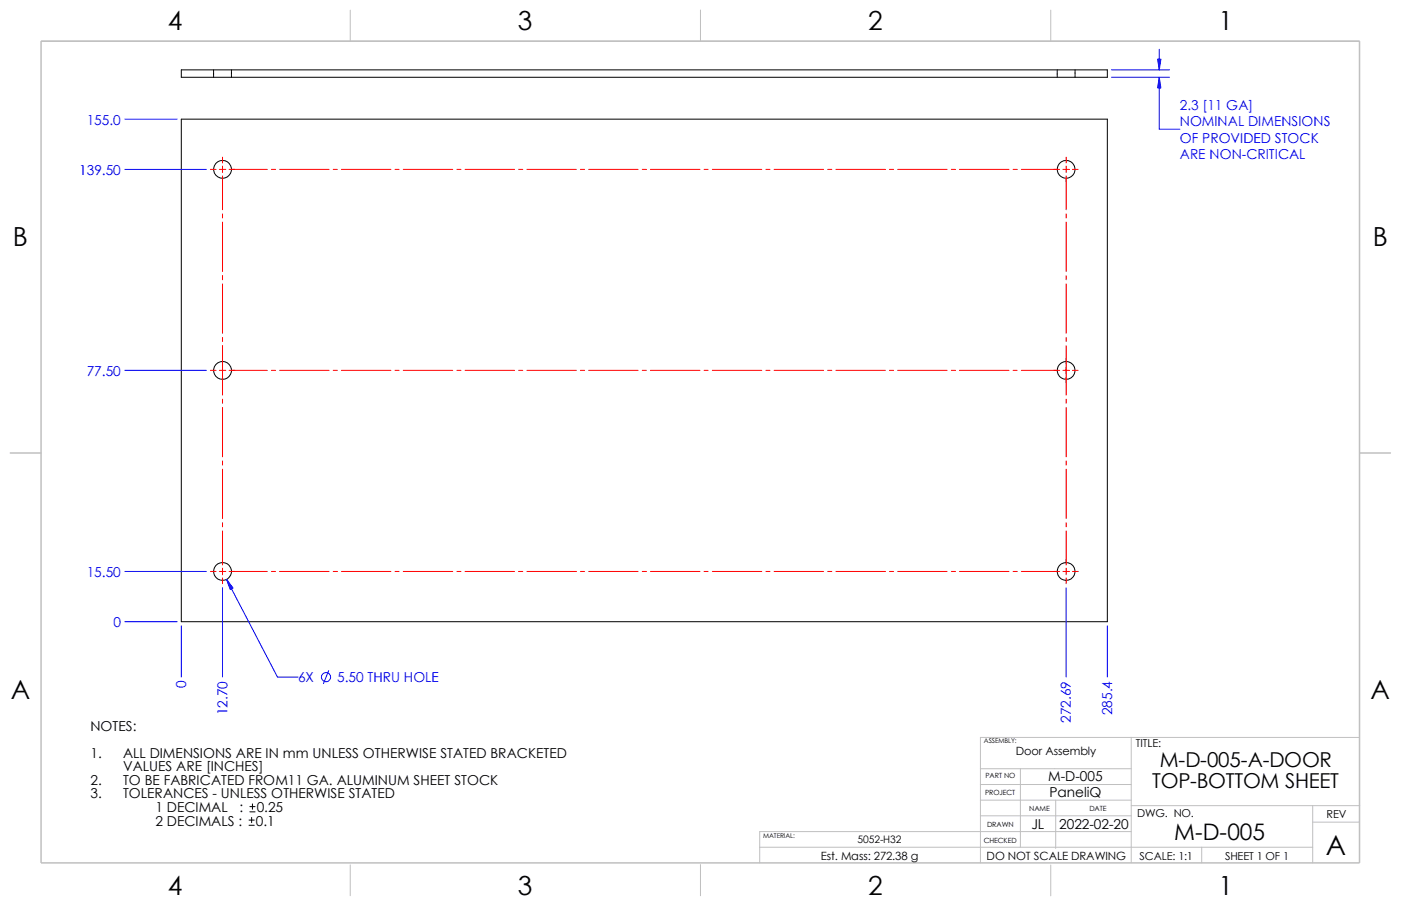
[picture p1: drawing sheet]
<svg xmlns="http://www.w3.org/2000/svg" width="432mm" height="279mm" viewBox="0 0 432 279" stroke-linecap="round" stroke-linejoin="round" font-family="sans-serif">
<g fill="none" stroke="#c0c0c0" stroke-width=".31">
<path d="M12.7 12.7h406.3M107.9 3.1v9.6M215.9 3.1v9.6M323.8 3.1v9.6M3.1 139.7h9.6M419.1 139.7h9.5M302.2 237.1h46.5M314.5 237.1v24.2M348.7 227.4v38.7M419 227.4h-116.8v38.7M302.2 246.8h46.5M302.2 251.6h46.5"/>
<path d="M302.2 241.9h46.5M325.4 246.8v14.9M348.7 248.5h70.4M348.7 256.5h-114.6v9.6M404.6 248.5v17.6M404.6 253.5h14.4M107.9 266.7v9.5M215.9 266.7v9.5M234.1 261.3h170.5M323.8 266.7v9.6M370.4 261.3v4.8"/>
</g>
<path d="M12.7 12.7h406.3v253.4h-406.3z" fill="none" stroke="#c0c0c0" stroke-width=".47"/>
<g fill="none" stroke="#000" stroke-width=".31">
<path d="M55.9 21.5h285.4v2.3h-285.4zM55.9 36.7h285.4v155h-285.4zM65.8 21.5v2.3M71.3 21.5v2.3M325.8 21.5v2.3M331.3 21.5v2.3M76.8 254.5h1.6M76.8 252.9h1.6M77 250.4h1.6M77 248.8h1.6M77.6 252.1v1.6M77.8 247.9v1.7"/>
<circle cx="68.6" cy="52.2" r="2.74"/>
<circle cx="328.6" cy="52.2" r="2.74"/>
<circle cx="68.6" cy="114.2" r="2.75"/>
<circle cx="328.6" cy="114.2" r="2.75"/>
<circle cx="68.6" cy="176.2" r="2.74"/>
<circle cx="328.6" cy="176.2" r="2.74"/>
</g>
<g fill="none" stroke="#f00" stroke-width=".31">
<path d="M64.9 52.2h1.7M67.6 52.2h2M68.6 48.5v1.7M68.6 51.2v2M68.6 54.2v10.5M70.6 52.2h11.8M83.7 52.2h1.2M86.2 52.2h15.2M102.7 52.2h1.3M105.2 52.2h15.3M121.8 52.2h1.2M124.3 52.2h15.2"/>
<path d="M140.8 52.2h1.3M143.3 52.2h15.3M159.9 52.2h1.2M162.4 52.2h15.2M178.9 52.2h1.3M181.4 52.2h15.3M198 52.2h1.2M200.5 52.2h15.2M217 52.2h1.3M219.5 52.2h15.3M236.1 52.2h1.2M238.6 52.2h15.2"/>
<path d="M255.1 52.2h1.3M257.6 52.2h15.3M274.2 52.2h1.2M276.7 52.2h15.2M293.2 52.2h1.3M295.7 52.2h15.3M312.3 52.2h1.2M314.8 52.2h11.8M327.6 52.2h2M328.6 48.5v1.7M328.6 51.2v2M328.6 54.2v10.5"/>
<path d="M330.6 52.2h1.7M68.6 66v1.2M68.6 68.5v15.2M328.6 66v1.2M328.6 68.5v15.2M68.6 85v1.3M68.6 87.5v15.3M328.6 85v1.3M328.6 87.5v15.3M64.9 114.2h1.7M67.6 114.2h2M68.6 104.1v1.2"/>
<path d="M68.6 106.6v15.2M70.6 114.2h11.8M83.7 114.2h1.2M86.2 114.2h15.2M102.7 114.2h1.3M105.2 114.2h15.3M121.8 114.2h1.2M124.3 114.2h15.2M140.8 114.2h1.3M143.3 114.2h15.3M159.9 114.2h1.2M162.4 114.2h15.2"/>
<path d="M178.9 114.2h1.3M181.4 114.2h15.3M198 114.2h1.2M200.5 114.2h15.2M217 114.2h1.3M219.5 114.2h15.3M236.1 114.2h1.2M238.6 114.2h15.2M255.1 114.2h1.3M257.6 114.2h15.3M274.2 114.2h1.2M276.7 114.2h15.2"/>
<path d="M293.2 114.2h1.3M295.7 114.2h15.3M312.3 114.2h1.2M314.8 114.2h11.8M327.6 114.2h2M328.6 104.1v1.2M328.6 106.6v15.2M330.6 114.2h1.7M68.6 123.1v1.3M68.6 125.6v15.3M328.6 123.1v1.3M328.6 125.6v15.3"/>
<path d="M68.6 142.2v1.2M68.6 144.7v15.2M328.6 142.2v1.2M328.6 144.7v15.2M64.9 176.2h1.7M67.6 176.2h2M68.6 161.2v1.3M68.6 163.7v10.5M68.6 175.2v2M68.6 178.2v1.8M70.6 176.2h11.8M83.7 176.2h1.2"/>
<path d="M86.2 176.2h15.2M102.7 176.2h1.3M105.2 176.2h15.3M121.8 176.2h1.2M124.3 176.2h15.2M140.8 176.2h1.3M143.3 176.2h15.3M159.9 176.2h1.2M162.4 176.2h15.2M178.9 176.2h1.3M181.4 176.2h15.3M198 176.2h1.2"/>
<path d="M200.5 176.2h15.2M217 176.2h1.3M219.5 176.2h15.3M236.1 176.2h1.2M238.6 176.2h15.2M255.1 176.2h1.3M257.6 176.2h15.3M274.2 176.2h1.2M276.7 176.2h15.2M293.2 176.2h1.3M295.7 176.2h15.3M312.3 176.2h1.2"/>
<path d="M314.8 176.2h11.8M327.6 176.2h2M328.6 161.2v1.3M328.6 163.7v10.5M328.6 175.2v2M328.6 178.2v1.8M330.6 176.2h1.7"/>
</g>
<g fill="none" stroke="#00f" stroke-width=".31">
<path d="M357.3 15.2v6.3M38.5 36.7h16.1M342.6 23.8h17.9M342.6 21.5h17.9M357.3 23.8v16h6.3M38.5 52.2h25.1M38.5 114.2h25.1M38.5 176.2h25.1M69.8 178.7l15.7 30.1h6.4M38.5 191.7h16.1M55.9 193v15.8M68.6 181.3v27.5"/>
<path d="M328.6 181.3v27.5M341.3 193v15.8M101.3 206.8l-1.6 4"/>
<circle cx="100.5" cy="208.8" r="1.41"/>
</g>
<g fill="#00f" stroke="#00f" stroke-width=".31">
<path d="M69.8 178.7l2 2.7-.8 .4z"/>
<path d="M357.3 23.8l.5 3.3h-1z"/>
<path d="M356.8 18.2h1l-.5 3.3z"/>
</g>
<text font-size="8.5" x="408.6" y="263.6">A</text>
<g font-size="8.1">
<text x="51.7" y="9.3">4</text>
<text x="159.6" y="9.3">3</text>
<text x="267.6" y="9.3">2</text>
<text x="375.5" y="9.3">1</text>
<text x="4" y="75.9">B</text>
<text x="423.1" y="75.9">B</text>
<text x="3.3" y="215.6">A</text>
<text x="422.4" y="215.6">A</text>
<text x="51.7" y="276">4</text>
<text x="159.6" y="276">3</text>
<text x="267.6" y="276">2</text>
<text x="375.5" y="276">1</text>
</g>
<text font-size="7" x="361.9" y="259.1">M-D-005</text>
<g font-size="6.3">
<text x="357.5" y="236.6">M-D-005-A-DOOR</text>
<text x="355.1" y="243">TOP-BOTTOM SHEET</text>
</g>
<g font-size="4.2" fill="#00f">
<text x="363.6" y="34">2.3 [11 GA]</text>
<text x="26.7" y="38.4">155.0</text>
<text x="363.6" y="39">NOMINAL DIMENSIONS</text>
<text x="363.6" y="44">OF PROVIDED STOCK</text>
<text x="24.4" y="53.9">139.50</text>
<text x="363.6" y="49.1">ARE NON-CRITICAL</text>
<text x="26.7" y="115.9">77.50</text>
<text x="26.7" y="177.9">15.50</text>
<text x="35" y="193.4">0</text>
<text x="57.4" y="212.3" transform="rotate(-90 57.4 212.3)">0</text>
<text x="91.9" y="210.4">6X</text>
<text x="103.9" y="210.4">5.50 THRU HOLE</text>
<text x="70.1" y="220.5" transform="rotate(-90 70.1 220.5)">12.70</text>
<text x="342.8" y="220.5" transform="rotate(-90 342.8 220.5)">285.4</text>
<text x="330.1" y="222.8" transform="rotate(-90 330.1 222.8)">272.69</text>
</g>
<g font-size="4.2">
<text x="27.9" y="225.3">NOTES:</text>
<text x="27.9" y="233.7">1.</text>
<text x="37.9" y="233.7">ALL DIMENSIONS ARE IN mm UNLESS OTHERWISE STATED BRACKETED</text>
<text x="37.9" y="237.9">VALUES ARE [INCHES]</text>
<text x="27.9" y="242.1">2.</text>
<text x="37.9" y="242.1">TO BE FABRICATED FROM11 GA. ALUMINUM SHEET STOCK</text>
<text x="323" y="240.9">M-D-005</text>
<text x="323.4" y="245.7">PaneliQ</text>
<text x="27.9" y="246.2">3.</text>
<text x="37.9" y="246.2">TOLERANCES - UNLESS OTHERWISE STATED</text>
<text x="47.9" y="250.4">1 DECIMAL</text>
<text x="73.8" y="250.4">:</text>
<text x="79.1" y="250.4">0.25</text>
<text x="47.9" y="254.6">2 DECIMALS :</text>
<text x="78.9" y="254.6">0.1</text>
<text x="317.9" y="255.6">JL</text>
<text x="326.5" y="255.6">2022-02-20</text>
</g>
<g font-size="3.5">
<text x="313.1" y="232.8">Door Assembly</text>
<text x="253" y="265.3">Est. Mass: 272.38 g</text>
<text x="304.1" y="265.3">DO NOT SCALE DRAWING</text>
</g>
<g font-size="3.4">
<text x="350.1" y="230.5">TITLE:</text>
<text x="350.4" y="252.1">DWG. NO.</text>
<text x="408.9" y="252.4">REV</text>
<text x="351.2" y="265.2">SCALE: 1:1</text>
<text x="377.6" y="265.2">SHEET 1 OF 1</text>
</g>
<text font-size="3.2" x="264.3" y="260.1">5052-H32</text>
<g font-size="2.2">
<text x="303.6" y="245">PROJECT</text>
<text x="303.7" y="240.1">PART NO</text>
<text x="317.2" y="250">NAME</text>
<text x="335.7" y="250">DATE</text>
<text x="304.2" y="255">DRAWN</text>
<text x="303.2" y="260.1">CHECKED</text>
</g>
<g font-size="2">
<text x="303.3" y="229.2">ASSEMBLY:</text>
<text x="235.2" y="258.4">MATERIAL:</text>
</g>
</svg>
